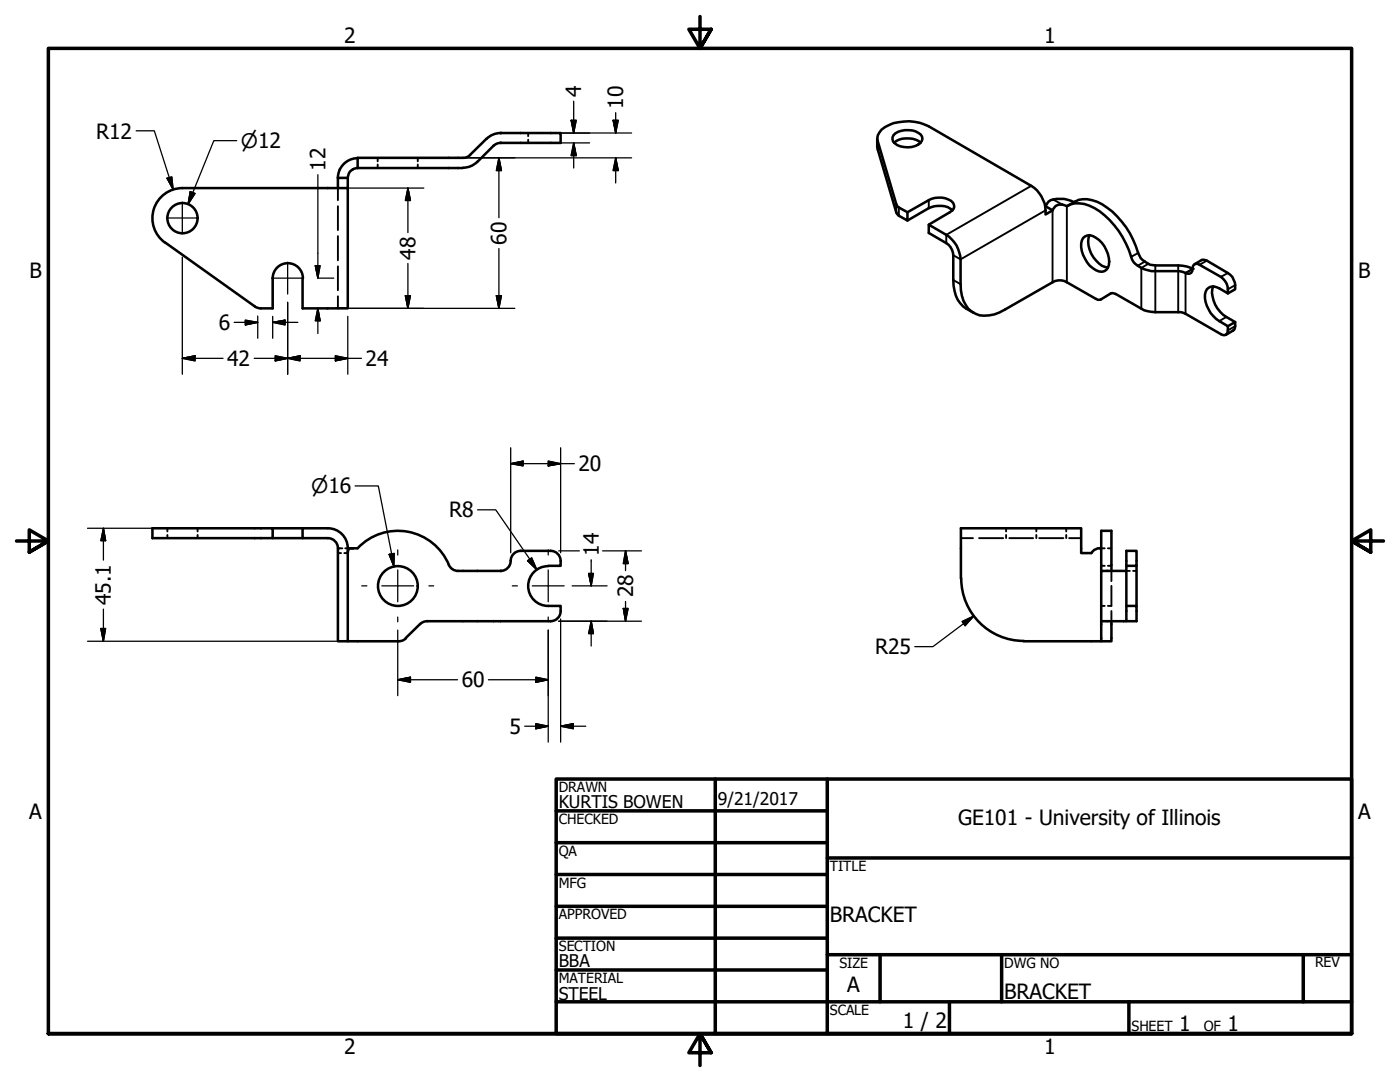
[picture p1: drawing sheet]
<svg xmlns="http://www.w3.org/2000/svg" width="279mm" height="216mm" viewBox="0 0 279 216" stroke-linecap="round" stroke-linejoin="round" font-family="sans-serif">
<!-- layer: Visible (ANSI) -->
<g fill="none" stroke="#000" stroke-width=".51">
<path d="M36.4 37.5h33M36.4 37.5a6 6 0 0 0-5.7 4.2 6 6 0 0 0 2.2 6.7M67.4 35.5h2M67.4 35.5v2M67.8 33.8l-.4 1.7M69.4 35.5v26h-9v-6M71.4 33.5h21M71.4 33.5a1.95 1.95 0 0 0-2 2M71.4 31.6a4 4 0 0 0-3.6 2.2M93.8 30.9a2 2 0 0 1-1.4 .6h-21v2M95.2 32.3l-1.3 .9-1.5 .3M99.9 26.5h12v2h-12"/>
<path d="M99.9 28.5a2 2 0 0 0-1.4 .6l-3.3 3.2M99.9 26.5l-1 .2-1.4 .7-3.7 3.5M175.1 27.7l.1 2.2 3.7 12.5 .5 .7 1.7 .9v-1.6l-1.7-1-.5-.6-3.7-12.5a2.93 2.93 0 0 1 2.2-3.3 9.3 9.3 0 0 1 8 .2l20.4 11.9a6.2 6.2 0 0 1 2.9 5.7l1.4-.8M178.4 28.5a4.6 4.6 0 0 1 4.9-.4l.4 .4M178.7 26.6a4.6 4.6 0 0 1 5.1 .3 1.25 1.25 0 0 1-.6 2 4.3 4.3 0 0 1-5-.6 1.24 1.24 0 0 1 .5-1.7zM33 48.4l17.9 12.8M54.4 55.5a3 3 0 0 1 3-3 3 3 0 0 1 3.1 3M54.4 55.5v6h-2.3M181.1 42.4l4.3-2.5a4.2 4.2 0 0 1 4.8 .5 1.2 1.2 0 0 1-.7 2l-4.1 2.4M190.1 42a4.5 4.5 0 0 0-4.7-.5l-4.3 2.5M208.7 41.1l1.4 .9M208.7 41.1l-.1 .1"/>
<path d="M210.1 42a1.86 1.86 0 0 1 2.8-.9 5.5 5.5 0 0 1 5.5 .4 17.3 17.3 0 0 1 7.5 10.3 5.3 5.3 0 0 0 4.7 2.3h4.5l1.1 .2a1.18 1.18 0 0 0 1.7-.2 1.31 1.31 0 0 1 .7-1.5h.4l.4 .2 4.2 2.4a3.3 3.3 0 0 1 1.4 3.3 4.3 4.3 0 0 0-3.4-1.3 2.27 2.27 0 0 0-1 3.1 6.1 6.1 0 0 0 2.7 3.8l1.7 1v.8a.84 .84 0 0 1-.4 .9 .84 .84 0 0 1-1-.1l-7.4-4.3-.5-.1h-5.1a5.7 5.7 0 0 1-2.8-.7l-5.5-3.1h-.6l-2 1.3h-.6l-6.2-3.5a2.78 2.78 0 0 0-2.8 0l-9.6 5.5a5.7 5.7 0 0 1-7.3-.2 7.1 7.1 0 0 1-1.5-4.9v-4.9a6.1 6.1 0 0 0-2.9-4.9l-3.4-2.1v1.7l3.4 2a2.95 2.95 0 0 1 1.4 2.4v5a6.4 6.4 0 0 0 2.6 5.7l1.5 .8M213 41.1l1.5-.8a5.4 5.4 0 0 1 5.5 .5 17 17 0 0 1 7.1 9.7 4 4 0 0 0 3.5 2.5h4.5a5.7 5.7 0 0 1 2.9 .7M214.3 40.3a5.9 5.9 0 0 0-4.6-.4l-.5 .4-.5 .8M216.2 47.5a1.76 1.76 0 0 1 2.5-.1 5.9 5.9 0 0 1 2.6 5.5 1.61 1.61 0 0 1-2.6 1 5.9 5.9 0 0 1-2.8-5.9zM217.4 46.9a5.4 5.4 0 0 0 3.1 6.4l.6 .1M238.4 52.7l1.4-.8h.7l4.5 2.6a3.4 3.4 0 0 1 1.5 3.2l-1.5 .8M242.1 57.2a5.2 5.2 0 0 0 1.4 5l1.2 1 1.8 1.1M50.9 61.2l1.1 .3M245 65.1l1.5-.8a1.59 1.59 0 0 1-.4 1.7l-1.4 .8M30.4 105.4h24v2h-24zM54.4 107.4h11M54.4 105.4h6"/>
<path d="M65.4 105.4h-5v2M65.4 107.4a2 2 0 0 1 2 2M65.4 105.4a4 4 0 0 1 4 4M67.4 109.4v18.6h2v-18.6h2M70.4 109.4a.78 .78 0 0 0-1 1M71.4 109.4a11.1 11.1 0 0 1 18.4 3.7 2 2 0 0 0 1.6 .8M91.4 113.9h8.5M103.9 109.9h6M103.9 109.9a2.17 2.17 0 0 0-2.1 2.6 2 2 0 0 1-1.9 1.4M109.4 113a4 4 0 0 0-4 3.9 4 4 0 0 0 4 4M109.9 109.9a2 2 0 0 1 2 2M111.9 112v.9h-2.5"/>
<path d="M191.8 115.4a12.5 12.5 0 0 0 12.5 12.5M219.8 109.4a1.98 1.98 0 0 0-2 1h-2v-5h-24v10M219.8 113.9v-8h2v8M224.8 112.9h2v-3h-2v14.1h2v-3.1h-2M224.8 113.9h-5v10.1M226.8 112.9v8M81 127.4a2 2 0 0 1-1.4 .6h-10.2M85.2 124h24.7M85.2 124a2 2 0 0 0-1.4 .5l-2.8 2.8M109.4 120.9h2.5a2.57 2.57 0 0 1-1 2.8l-1 .3M204.3 128h15.5M219.8 124v4h2v-4"/>
<path d="M219.8 124h5"/>
<circle cx="36.4" cy="43.5" r="3"/>
<circle cx="79.4" cy="116.9" r="4"/>
</g>
<!-- layer: Hidden (ANSI) -->
<g fill="none" stroke="#000" stroke-width=".38">
<path d="M67.4 37.5v2.4M75.4 31.5v.7M75.4 32.8v.7M83.4 31.5v.7M83.4 32.8v.7M105.4 26.5v.7M105.4 27.9v.6M67.4 41.1v4.8M67.4 47.1v4.8M67.4 53.1v4.8M67.4 59.1v2.4M33.4 105.4v.6"/>
<path d="M33.4 106.7v.7M39.4 105.4v.6M39.4 106.7v.7M67.4 110v.4h.7M68.3 109.4h-.7l-.1 .2M68.7 110.4h.7M68.9 109.4h.5M191.8 107.4h2.4M195.4 107.4h4.8M200.8 105.4v.6M200.8 106.7v.7M201.4 107.4h4.8"/>
<path d="M206.8 105.4v.6M206.8 106.7v.7M207.4 107.4h4.8M212.8 105.4v.6M212.8 106.7v.7M213.4 107.4h2.4M219.8 109.4h.7M219.8 112.9h.7M221.1 109.4h.7M221.1 112.9h.7M221.8 116.9v4h-.7M221.8 113.9v2.1"/>
<path d="M224.8 113.9h.7M226.1 113.9h.7M219.8 120.9h.7M221.8 121.9v2.1"/>
</g>
<!-- layer: Visible (ANSI) -->
<g fill="#000">
<circle cx="99.9" cy="28.5" r=".25"/>
<circle cx="99.9" cy="26.5" r=".25"/>
<circle cx="236.6" cy="54.5" r=".25"/>
<circle cx="238" cy="53.7" r=".25"/>
<circle cx="99.9" cy="113.9" r=".25"/>
</g>
<!-- layer: Visible Narrow (ANSI) -->
<g fill="none" stroke="#000" stroke-width=".38">
<path d="M175.2 28.3v1.6M185.4 39.9v1.6M205.8 37.1l-17 9.8v1.6M210.2 39.8l1.8 1M178.9 40.8v1.6M179.4 41.4v1.7M190.2 55.9l1.5 .8M208.7 42l-17 9.8-1.5-.9M210.1 42v14.3M212.9 41.1v15.2M227.1 50.5l-1.4 .7M228.5 52.2l-1.4 .8"/>
<path d="M229.2 52.6l-1.4 .9v8.1M230.6 53v9.3M235.1 53v9.3M238 53.7l-1.4 .8v8.1M240.9 52l-1.5 .8M245 54.5l-1.4 .7M246.5 56.9l-1.5 .8M244.7 63.2l-1.4 .9M246.5 65.1l-1.5 .8"/>
</g>
<!-- layer: Border (ANSI) -->
<g fill="none" stroke="#000" stroke-width=".7">
<path d="M139.7 3.3v6.4l-2.2-3.9h4.4l-2.2 3.9 2.2-3.9M3.3 107.9h6.4l-3.9-2.2v4.5l3.9-2.3-3.9 2.3M276.1 107.9h-6.4l3.9-2.2v4.5l-3.9-2.3 3.9 2.3M111 155.4h158.7v50.8h-158.7zM142.7 155.4v50.8M165.1 155.4v50.8M111 161.8h54.1M111 168.1h54.1M111 174.5h54.1M165.1 171.2h104.6M111 180.8h54.1M111 187.2h54.1"/>
<path d="M111 193.5h54.1M111 199.9h158.7M165.1 190.5h104.6M175.6 190.5v9.4M189.5 199.9v6.3M199.9 190.5v9.4M225.3 199.9v6.3M260.1 190.5v9.4M9.7 206.2v-196.5h260v196.5h-260h260M141.9 210.1l-2.2-3.9 2.2 3.9h-4.4l2.2-3.9v6.4"/>
</g>
<!-- layer: Dimension (ANSI) -->
<g fill="none" stroke="#000" stroke-width=".25">
<path d="M27.2 26.1h3.6l3.7 11.7M33.3 35.6l1-.3 .2 2.5zM38 38.2l.9 .4-1.4 2.2zM47.2 28.1h-4.5l-5.2 12.7M63.4 34.9v20.6M67 37.5h17.6M81.4 37.5l.5 2.5h-1zM81.4 37.5v8.9M91.2 31.5h34.8M99.6 31.5l.5 2.5h-1zM99.6 31.5v11.9M111.5 26.5h14.5"/>
<path d="M111.5 28.5h6.2M114 24h1l-.5 2.5zM114.5 28.5l.5 2.6h-1zM114.5 20.2v6.3M114.5 28.5v5M122.4 24h1l-.5 2.5zM122.9 31.5l.5 2.5h-1zM122.9 22.5v4M122.9 31.5v5M36.4 51.3v23.4M62.9 53h1l-.5 2.5zM63.6 55.5h3"/>
<path d="M80.9 59h1l-.5 2.5zM81.4 52.6v8.9M99.1 59h1l-.5 2.5zM99.6 49.6v11.9M36.4 71.5l2.5-.5v1zM36.4 71.5h8.1M46.7 64.3h4.7M49 63.9l2.4 .4-2.4 .5zM50.7 71.5h21.4M51.4 63.1v4.4M54.4 64.3l2.5-.4v.9zM54.4 64.3h5"/>
<path d="M54.4 63.1v4.4M54.9 71l2.5 .5-2.5 .5zM57.4 71.5l2.5-.5v1zM57.4 60.3v14.4M63.4 61.5l.5 2.5h-1zM63.4 61.5v5M66.9 71l2.5 .5-2.5 .5zM67 61.5h35.7M69.4 63.1v11.6M70.9 97h4.6l3.1 16M101.9 92.5l2.5-.5v1zM101.9 92.5h12.7"/>
<path d="M101.9 89.3v21M109.4 92l2.5 .5-2.5 .5zM111.9 89.3v21M17.5 105.4h13.8M20.6 105.4l.5 2.5h-1zM20.6 105.4v6.4M77.7 110.6l1-.2-.1 2.6zM95.3 101.7h3.6l8.2 12M105.3 111.9l.8-.6 1 2.4zM111.5 109.9h4.1M114.2 116.9h7M117.5 114.4h.9l-.4 2.5z"/>
<path d="M118 111.7v5.2M120.3 109.9h7.7M124.8 109.9l.5 2.6h-.9zM124.8 109.9v4M17.5 128h50.3M20.1 125.4h1l-.5 2.6zM20.6 121.5v6.5M79.4 135.6l2.5-.5v1zM79.4 135.6h11.9M79.4 125.7v13.1M97.5 135.6h11.9M106.9 135.1l2.5 .5-2.5 .5z"/>
<path d="M109.4 125.7v22.4M111.5 124h16.5M111.9 123.5v24.6M118 124l.4 2.4h-.9zM118 124v4.9M124.4 121.4h.9l-.5 2.6zM124.8 120v4M192 124l2.3-1.1-1.7 1.9zM194.3 122.9l-8.1 6.1h-3.6M104.7 144.9h4.7M106.9 144.4l2.5 .5-2.5 .5zM111.9 144.9l2.5-.5v1z"/>
<path d="M111.9 144.9h5"/>
</g>
<g fill="#000" stroke="#000" stroke-width=".25">
<path d="M33.3 35.6l1.2 2.2zM33.3 35.6l1-.3 .2 2.5zM38 38.2l-.5 2.6zM38 38.2l.9 .4-1.4 2.2zM99.6 31.5l.5 2.5zM99.6 31.5l.5 2.5h-1zM114 24l.5 2.5zM114 24h1l-.5 2.5zM114.5 28.5l.5 2.6zM114.5 28.5l.5 2.6h-1zM122.4 24l.5 2.5zM122.4 24h1l-.5 2.5z"/>
<path d="M122.9 31.5l.5 2.5zM122.9 31.5l.5 2.5h-1zM62.9 53l.5 2.5zM62.9 53h1l-.5 2.5zM80.9 59l.5 2.5zM80.9 59h1l-.5 2.5zM81.4 37.5l.5 2.5zM81.4 37.5l.5 2.5h-1zM99.1 59l.5 2.5zM99.1 59h1l-.5 2.5zM36.4 71.5l2.5-.5zM36.4 71.5l2.5-.5v1z"/>
<path d="M49 64.8l2.4-.5zM49 63.9l2.4 .4-2.4 .5zM54.9 72l2.5-.5zM54.9 71l2.5 .5-2.5 .5zM54.4 64.3l2.5-.4zM54.4 64.3l2.5-.4v.9zM57.4 71.5l2.5-.5zM57.4 71.5l2.5-.5v1zM63.4 61.5l.5 2.5zM63.4 61.5l.5 2.5h-1zM66.9 72l2.5-.5zM66.9 71l2.5 .5-2.5 .5z"/>
<path d="M101.9 92.5l2.5-.5zM101.9 92.5l2.5-.5v1zM109.4 93l2.5-.5zM109.4 92l2.5 .5-2.5 .5zM20.6 105.4l.5 2.5zM20.6 105.4l.5 2.5h-1zM77.7 110.6l.9 2.4zM77.7 110.6l1-.2-.1 2.6zM105.3 111.9l1.8 1.8zM105.3 111.9l.8-.6 1 2.4zM117.5 114.4l.5 2.5zM117.5 114.4h.9l-.4 2.5z"/>
<path d="M124.8 109.9l.5 2.6zM124.8 109.9l.5 2.6h-.9zM20.1 125.4l.5 2.6zM20.1 125.4h1l-.5 2.6zM79.4 135.6l2.5-.5zM79.4 135.6l2.5-.5v1zM106.9 136.1l2.5-.5zM106.9 135.1l2.5 .5-2.5 .5zM118 124l.4 2.4zM118 124l.4 2.4h-.9zM124.4 121.4l.4 2.6zM124.4 121.4h.9l-.5 2.6z"/>
<path d="M194.3 122.9l-1.7 1.9zM192 124l2.3-1.1-1.7 1.9zM106.9 145.4l2.5-.5zM106.9 144.4l2.5 .5-2.5 .5zM111.9 144.9l2.5-.5zM111.9 144.9l2.5-.5v1z"/>
</g>
<!-- layer: Center Mark (ANSI) -->
<g fill="none" stroke="#000" stroke-width=".25">
<path d="M33.2 43.5h6.4M36.4 40.3v6.4M54.2 55.5h6.4M57.4 52.3v6.4M72.2 116.9h1M76.2 116.9h6.3M79.4 109.7v1M79.4 113.7v6.4M85.6 116.9h1M102.2 116.9h1.1M106.2 116.9h6.4M109.4 109.7v1"/>
<path d="M109.4 113.7v6.4M79.4 123.1v1M109.4 123.1v1"/>
</g>
<g font-size="4.2">
<text x="68.7" y="8.6">2</text>
<text x="208.4" y="8.6">1</text>
<text x="116" y="19.4" transform="rotate(-90 116 19.4)">4</text>
<text x="124.4" y="21.7" transform="rotate(-90 124.4 21.7)">10</text>
<text x="19.2" y="27.7">R12</text>
<text x="65" y="34.1" transform="rotate(-90 65 34.1)">12</text>
<text x="82.9" y="51.8" transform="rotate(-90 82.9 51.8)">48</text>
<text x="101.1" y="48.8" transform="rotate(-90 101.1 48.8)">60</text>
<text x="5.9" y="55.5">B</text>
<text x="271.1" y="55.5">B</text>
<text x="43.7" y="65.8">6</text>
<text x="45.3" y="73.1">42</text>
<text x="73" y="73.1">24</text>
<text x="115.4" y="94">20</text>
<text x="89.7" y="103.3">R8</text>
<text x="119.5" y="110.9" transform="rotate(-90 119.5 110.9)">14</text>
<text x="126.4" y="119.2" transform="rotate(-90 126.4 119.2)">28</text>
<text x="22.1" y="120.7" transform="rotate(-90 22.1 120.7)">45.1</text>
<text x="174.6" y="130.6">R25</text>
<text x="92.1" y="137.2">60</text>
<text x="101.7" y="146.4">5</text>
<text x="5.8" y="163.4">A</text>
<text x="191.2" y="164.5">GE101 - University of Illinois</text>
<text x="271" y="163.4">A</text>
<text x="165.6" y="183.9">BRACKET</text>
<text x="169.1" y="198">A</text>
<text x="200.4" y="199.3">BRACKET</text>
<text x="180.1" y="205.1">1 / 2</text>
<text x="235.3" y="205.7">1</text>
<text x="245" y="205.7">1</text>
<text x="68.7" y="210.3">2</text>
<text x="208.4" y="210.3">1</text>
</g>
<g font-size="4">
<text x="48.1" y="29.5">⌀12</text>
<text x="62.1" y="98.4">⌀16</text>
</g>
<g font-size="3.5">
<text x="111.5" y="161.2">KURTIS BOWEN</text>
<text x="143.3" y="160.7">9/21/2017</text>
<text x="111.5" y="193">BBA</text>
<text x="111.5" y="199.5">STEEL</text>
</g>
<g font-size="2.8">
<text x="111.5" y="158">DRAWN</text>
<text x="111.5" y="164.4">CHECKED</text>
<text x="111.5" y="170.8">QA</text>
<text x="165.6" y="173.7">TITLE</text>
<text x="111.5" y="177.1">MFG</text>
<text x="111.5" y="183.5">APPROVED</text>
<text x="111.5" y="189.7">SECTION</text>
<text x="111.5" y="196.2">MATERIAL</text>
<text x="167.5" y="193.1">SIZE</text>
<text x="200.4" y="193.1">DWG NO</text>
<text x="262.4" y="193">REV</text>
<text x="165.6" y="202.5">SCALE</text>
<text x="225.8" y="205.7">SHEET</text>
<text x="240.2" y="205.7">OF</text>
</g>
</svg>
